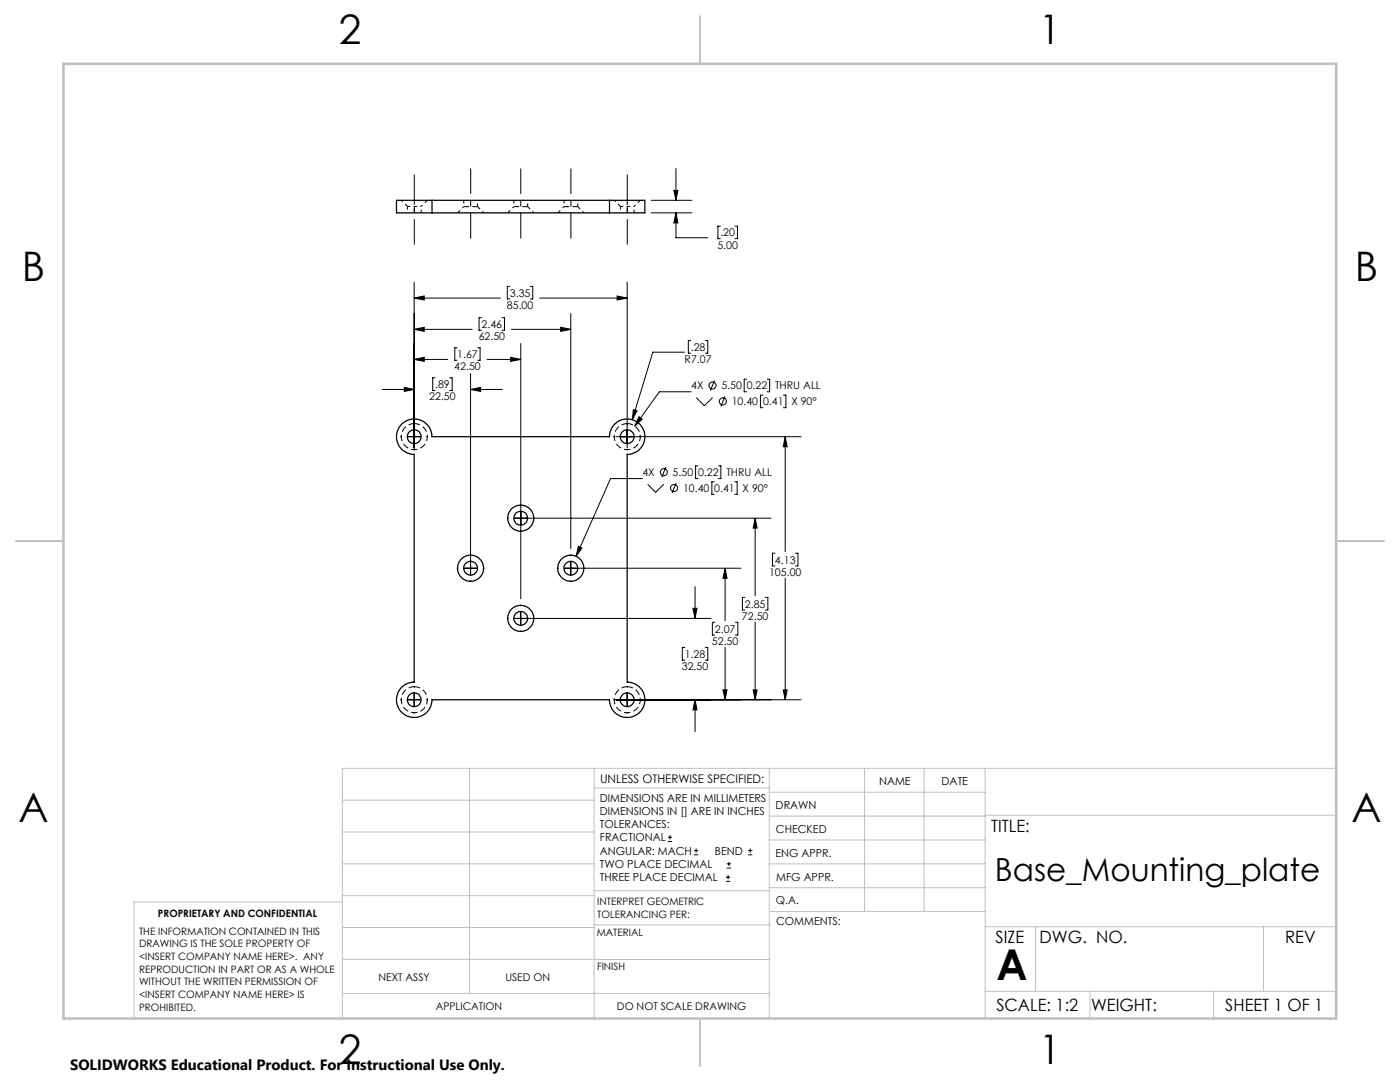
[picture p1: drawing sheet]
<svg xmlns="http://www.w3.org/2000/svg" width="279mm" height="216mm" viewBox="0 0 279 216" stroke-linecap="round" stroke-linejoin="round" font-family="sans-serif">
<path d="M82.7 84.5a2.6 2.6 0 0 1 2.3 3.8 2.6 2.6 0 0 1-4.4 .3 2.6 2.6 0 0 1 1.7-4.1h.4M125.2 84.5a2.6 2.6 0 0 1 2.3 3.8 2.6 2.6 0 0 1-4.4 .3 2.6 2.6 0 0 1 1.7-4.1h.4M82.7 137a2.6 2.6 0 0 1 2.3 3.8 2.6 2.6 0 0 1-4.4 .3 2.6 2.6 0 0 1 1.7-4.1h.4M125.2 137a2.6 2.6 0 0 1 2.3 3.8 2.6 2.6 0 0 1-4.4 .3 2.6 2.6 0 0 1 1.7-4.1h.4" fill="none" stroke="#000" stroke-width=".2" stroke-dasharray="1.3 .6" stroke-dashoffset=".1" stroke-linecap="butt"/>
<g fill="none" stroke="#000" stroke-width=".25">
<path d="M86.2 40h-7.1v2.5h7.1M86.2 40v2.5M86.2 40h35.4M121.6 40h7.1v2.5h-7.1M121.6 40v2.5M86.2 42.5h35.4M80.2 84.6a3.6 3.6 0 0 1 3.8-.7 3.6 3.6 0 0 1 2.2 3.2h35.4a3.5 3.5 0 0 1 3.6-3.5 3.5 3.5 0 0 1 3.5 3.5 3.5 3.5 0 0 1-3.5 3.6v45.4a3.5 3.5 0 0 1 3.5 3.5 3.5 3.5 0 0 1-3.5 3.6 3.5 3.5 0 0 1-3.6-3.6h-35.4a3.5 3.5 0 0 1-3.5 3.6 3.5 3.5 0 0 1-3.6-3.5 3.5 3.5 0 0 1 3.6-3.6v-45.4a3.5 3.5 0 0 1-3.3-2.2 3.5 3.5 0 0 1 .8-3.9z"/>
<circle cx="82.6" cy="87.1" r="1.38"/>
<circle cx="125.2" cy="87.1" r="1.38"/>
<circle cx="93.9" cy="113.4" r="2.6"/>
<circle cx="93.9" cy="113.4" r="1.38"/>
<circle cx="103.9" cy="103.4" r="1.38"/>
<circle cx="103.9" cy="103.4" r="2.59"/>
<circle cx="113.9" cy="113.4" r="2.6"/>
<circle cx="113.9" cy="113.4" r="1.38"/>
<circle cx="82.6" cy="139.6" r="1.38"/>
<circle cx="103.9" cy="123.4" r="2.59"/>
<circle cx="103.9" cy="123.4" r="1.38"/>
<circle cx="125.2" cy="139.6" r="1.38"/>
</g>
<path d="M82.7 42.5v-2.5M125.2 42.5v-2.5" fill="none" stroke="#000" stroke-width=".2" stroke-dasharray="1.3 .6" stroke-dashoffset=".3" stroke-linecap="butt"/>
<path d="M81.3 41.2h1.4M82.7 41.2h1.4M123.8 41.2h1.4M125.2 41.2h1.4" fill="none" stroke="#000" stroke-width=".2" stroke-dasharray="1.3 .6" stroke-dashoffset=".7" stroke-linecap="butt"/>
<path d="M95.3 41.2h-2.7M105.3 41.2h-2.7M115.3 41.2h-2.7" fill="none" stroke="#000" stroke-width=".2" stroke-dasharray="1.3 .6" stroke-dashoffset=".2" stroke-linecap="butt"/>
<path d="M80.1 40l1.2 1.2M122.6 40l1.2 1.2M84.1 41.2l1.2-1.2M92.6 41.2l-1.3 1.3M96.5 42.5l-1.2-1.3M102.6 41.2l-1.3 1.3M106.5 42.5l-1.2-1.3M112.6 41.2l-1.3 1.3M116.5 42.5l-1.2-1.3M126.6 41.2l1.2-1.2" fill="none" stroke="#000" stroke-width=".2" stroke-dasharray="1.3 .6" stroke-dashoffset=".9" stroke-linecap="butt"/>
<path d="M92.6 40v1.2M102.6 40v1.2M112.6 40v1.2M81.3 41.2v1.3M84.1 42.5v-1.3M95.3 41.2v-1.2M105.3 41.2v-1.2M115.3 41.2v-1.2M123.8 41.2v1.3M126.6 42.5v-1.3" fill="none" stroke="#000" stroke-width=".2" stroke-dasharray="1.3 .6" stroke-dashoffset=".6" stroke-linecap="butt"/>
<g fill="none" stroke="#000" stroke-width=".2">
<path d="M130 40h8.1M134.5 38h.8l-.4 2zM134.9 33.6v6.4M82.7 59.5l2-.4v.8zM82.7 56.3v33.1M82.7 59.5h17.2M101.7 57.2h-.5v2.5h.5M105.8 57.2h.5v2.5h-.5M107.7 59.5h17.5M123.2 59.1l2 .4-2 .4zM125.2 56.3v33.1M130 42.5h8.1"/>
<path d="M134.9 42.5l.4 2h-.8zM134.9 42.5v4.9h6.4M143.8 45.1h-.5v2.5h.5M146.7 45.1h.5v2.5h-.5M76.3 77.7h6.4M80.7 77.3l2 .4-2 .4zM82.7 71.7l2-.4v.8zM82.7 65.7l2-.4v.8zM82.7 71.7h6.7M82.7 65.7h11.5M86.8 75.4h-.4v2.5h.4M89.7 75.4h.5v2.5h-.5"/>
<path d="M91.2 69.4h-.4v2.5h.4M93.9 77.7l2-.4v.8zM93.9 74.5v40.2M93.9 77.7h6.4M95.4 69.4h.4v2.5h-.4M96.1 63.4h-.5v2.5h.5M97.2 71.7h6.7M100.2 63.4h.5v2.5h-.5M101.9 71.3l2 .4-2 .4zM102.1 65.7h11.8M103.9 68.5v51M111.9 65.3l2 .4-2 .4z"/>
<path d="M113.9 62.5v47M136.6 70.3h-6.3l-4.1 13.4M137.8 67.9h-.4v2.6h.4M137.9 78.2h-6.3l-4.9 6.8M139 79.3l1.6 1.7 1.6-1.7M140.8 67.9h.5v2.6h-.5M142.6 75.9l-.8 2M144.7 79.1l-.8 2M149 75.7h-.5v2.5h.5M152.3 78.8h-.5v2.6h.5M153.1 75.7h.5v2.5h-.5M156.4 78.8h.4v2.6h-.4"/>
<path d="M80 87.1h.1M81.4 87.1h2.5M82.7 89.7v.1M85.2 87.1h.1M122.5 87.1h.1M122.9 87.1h37M125.2 89.7v.1M126.4 81.7l.7 .3-.9 1.7zM127.5 83.1l.7 .5-1.5 1.4zM128.2 95.5h-6.4l-6.8 15.5M129.3 96.6l1.5 1.6 1.7-1.6M132.9 93.2l-.8 2"/>
<path d="M134.9 96.4l-.8 2M139.3 93h-.5v2.5h.5M142.5 96.1h-.4v2.5h.4M143.4 93h.5v2.5h-.5M146.6 96.1h.5v2.5h-.5M156.7 87.1l.4 2h-.8zM156.7 87.1v23M91.3 113.4h.1M92.6 113.4h2.6M93.9 115.9v.1M96.4 113.4h.2M101.3 103.4h.1"/>
<path d="M102.7 103.4h51.2M111.3 113.4h.1M112.6 113.4h35.3M113.9 110.7v.1M113.9 112.1v2.6M113.9 115.9v.1M115.4 109l.7 .4-1.1 1.6zM138.7 117.1v6.3M144.7 113.4l.4 2h-.8zM144.7 113.4v10.5M148.7 119.2h-.5v2.5h.5M150.7 103.4l.4 2h-.8z"/>
<path d="M150.7 103.4v15.5M152.8 119.2h.4v2.5h-.4M154.7 110.4h-.5v2.5h.5M156.7 115.4v24.2M158.7 110.4h.5v2.5h-.5M80 139.6h.1M81.4 139.6h2.5M82.7 137v.1M82.7 138.4v2.5M85.2 139.6h.1M101.3 123.4h.1M102.7 123.4h39.2"/>
<path d="M103.9 120.8v.1M103.9 122.1v2.6M103.9 125.9v.1M122.5 139.6h.1M122.9 139.6h37M125.2 137v.1M125.2 138.4v2.5M136.7 129.2h-.5v2.5h.5M138.3 121.4h.8l-.4 2zM138.7 139.6l.4 2h-.8zM138.7 139.6v6.4M140.8 129.2h.5v2.5h-.5"/>
<path d="M142.7 124.2h-.5v2.5h.5M144.3 137.7h.8l-.4 1.9zM144.7 129.2v10.4M146.8 124.2h.4v2.5h-.4M150.3 137.7h.8l-.4 1.9zM150.7 124.1v15.5M156.3 137.7h.8l-.4 1.9zM82.7 142.2v.1M125.2 142.2v.1M133.3 167.9h.8M133.3 167.1h.8M133.7 166.7v.8"/>
<path d="M138.5 170.6h.8M138.5 169.7h.8M138.9 169.3v.8M144.9 175.9h.8M144.9 175h.8M145 173.2h.9M145 172.4h.9M145.3 174.6v.8M145.5 172v.8M149.3 170.6h.8M149.3 169.7h.8M149.7 169.3v.8"/>
<circle cx="142.2" cy="76.9" r=".71"/>
<circle cx="132.5" cy="94.2" r=".71"/>
<circle cx="134.5" cy="97.4" r=".71"/>
<circle cx="144.2" cy="80.1" r=".71"/>
</g>
<path d="M82.7 34.8v14M93.9 33.6v14M103.9 33.6v14M113.9 47.6v-14M125.2 48.8v-14" fill="none" stroke="#000" stroke-width=".2" stroke-dasharray="15.2 1.3 1.3 1.3" stroke-dashoffset="10.2" stroke-linecap="butt"/>
<g fill="none" stroke="#c0c0c0" stroke-width=".2">
<path d="M68.3 159.7h50.3M93.7 153.3v44.9M118.6 153.3v49.9M118.6 157.2h34.9M153.5 153.3v49.9M153.5 158.1h43.1M172.5 153.3v28.6M184.4 153.3v28.6M196.6 153.3v49.9M266.7 153.3h-198.4v49.9M68.3 178.7h50.3M68.3 172.4h50.3"/>
<path d="M68.3 166h50.3M68.3 180h-41.6v23.2M118.6 177.7h35M153.5 167.6h43.1M153.5 162.8h43.1M153.5 172.4h43.1M153.5 177.1h43.1M196.6 162.7h70.1M68.3 198.2h85.2M68.3 191.4l85.2 .1M68.3 185.1h50.3M118.6 184.6h35"/>
<path d="M153.6 181.9h43M196.6 197.8h70.1M196.6 184.9h70.1M206.7 184.9v12.9M217.5 197.8v5.4M242.2 197.8v5.4M252.2 184.9v12.9"/>
</g>
<path d="M139.7 3.2v9.5M3.1 107.9h9.6M266.7 107.9h9.5M139.7 203.2v9.6" fill="none" stroke="#c0c0c0" stroke-width=".25"/>
<path d="M12.7 12.7h254v190.5h-254z" fill="none" stroke="#c0c0c0" stroke-width=".5"/>
<path d="M127.5 83.1l-.8 1.9 1.5-1.4zM115.4 109l-.4 2 1.1-1.6zM80.7 77.3l2 .4-2 .4zM93.9 77.7l2-.4v.8zM82.7 71.7l2-.4v.8zM101.9 71.3l2 .4-2 .4zM82.7 65.7l2-.4v.8zM111.9 65.3l2 .4-2 .4zM82.7 59.5l2-.4v.8zM123.2 59.1l2 .4-2 .4zM126.4 81.7l-.2 2 .9-1.7zM138.7 139.6l.4 2h-.8zM138.3 121.4h.8l-.4 2zM144.3 137.7h.8l-.4 1.9zM144.7 113.4l.4 2h-.8zM150.3 137.7h.8l-.4 1.9zM150.7 103.4l.4 2h-.8zM156.3 137.7h.8l-.4 1.9zM156.7 87.1l.4 2h-.8zM134.9 42.5l.4 2h-.8zM134.5 38h.8l-.4 2z" fill="#000"/>
<text font-size="8.5" x="198.9" y="195.5">A</text>
<g font-size="8.1">
<text x="67.6" y="8.9">2</text>
<text x="207.3" y="8.9">1</text>
<text x="4.4" y="56.1">B</text>
<text x="270.4" y="56.1">B</text>
<text x="3.7" y="164.1">A</text>
<text x="269.7" y="164.1">A</text>
<text x="67.6" y="212.4">2</text>
<text x="207.3" y="212.4">1</text>
</g>
<text font-size="6.3" x="198.6" y="175.9">Base_Mounting_plate</text>
<g font-size="3.4">
<text x="197.8" y="166">TITLE:</text>
<text x="198.7" y="188.1">SIZE</text>
<text x="207.5" y="188.1">DWG. NO.</text>
<text x="256.5" y="188.2">REV</text>
<text x="198.8" y="201.7">SCALE: 1:2</text>
<text x="217.7" y="201.8">WEIGHT:</text>
<text x="244.5" y="201.7">SHEET 1 OF 1</text>
</g>
<text font-size="3" x="14" y="213.5">SOLIDWORKS Educational Product. For Instructional Use Only.</text>
<text font-size="2.4" x="119.8" y="156.2">UNLESS OTHERWISE SPECIFIED:</text>
<g font-size="2.2">
<text x="119.7" y="159.9">DIMENSIONS ARE IN MILLIMETERS</text>
<text x="154.8" y="161.4">DRAWN</text>
<text x="175.4" y="156.6">NAME</text>
<text x="187.9" y="156.7">DATE</text>
<text x="119.7" y="162.6">DIMENSIONS IN [] ARE IN INCHES</text>
<text x="119.7" y="165.2">TOLERANCES:</text>
<text x="119.7" y="167.9">FRACTIONAL</text>
<text x="154.9" y="166.3">CHECKED</text>
<text x="119.7" y="170.5">ANGULAR: MACH</text>
<text x="119.7" y="173.2">TWO PLACE DECIMAL</text>
<text x="142.7" y="170.5">BEND</text>
<text x="154.8" y="170.9">ENG APPR.</text>
<text x="119.7" y="175.8">THREE PLACE DECIMAL</text>
<text x="154.9" y="175.7">MFG APPR.</text>
<text x="154.9" y="180.4">Q.A.</text>
<text x="154.9" y="184.6">COMMENTS:</text>
</g>
<g font-size="2.1">
<text x="143.8" y="47.2">.20</text>
<text x="143.2" y="49.6">5.00</text>
<text x="101.8" y="59.2">3.35</text>
<text x="96.1" y="65.4">2.46</text>
<text x="101.2" y="61.6">85.00</text>
<text x="91.3" y="71.4">1.67</text>
<text x="95.5" y="67.9">62.50</text>
<text x="137.9" y="70">.28</text>
<text x="86.8" y="77.4">.89</text>
<text x="90.7" y="73.9">42.50</text>
<text x="136.6" y="72.4">R7.07</text>
<text x="137.9" y="77.7">4X</text>
<text x="144" y="77.7">5.50</text>
<text x="149" y="77.7">0.22</text>
<text x="154.7" y="77.7">THRU ALL</text>
<text x="85.7" y="79.9">22.50</text>
<text x="146" y="80.9">10.40</text>
<text x="152.3" y="80.9">0.41</text>
<text x="157.9" y="80.9">X 90°</text>
<text x="128.2" y="95">4X</text>
<text x="134.2" y="95">5.50</text>
<text x="139.3" y="95">0.22</text>
<text x="145" y="95">THRU ALL</text>
<text x="136.3" y="98.2">10.40</text>
<text x="142.5" y="98.2">0.41</text>
<text x="148.2" y="98.2">X 90°</text>
<text x="154.7" y="112.4">4.13</text>
<text x="153.5" y="114.9">105.00</text>
<text x="148.1" y="123.7">72.50</text>
<text x="148.7" y="121.2">2.85</text>
<text x="136.7" y="131.2">1.28</text>
<text x="142.1" y="128.7">52.50</text>
<text x="142.7" y="126.2">2.07</text>
<text x="136.1" y="133.7">32.50</text>
<text x="75.5" y="195.7">NEXT ASSY</text>
<text x="100.9" y="195.7">USED ON</text>
<text x="86.9" y="201.5">APPLICATION</text>
<text x="123.1" y="201.6">DO NOT SCALE DRAWING</text>
</g>
<g font-size="2">
<text x="31.5" y="182.9">PROPRIETARY AND CONFIDENTIAL</text>
<text x="119.2" y="180.6">INTERPRET GEOMETRIC</text>
<text x="119.2" y="183.1">TOLERANCING PER:</text>
<text x="27.8" y="186.5">THE INFORMATION CONTAINED IN THIS</text>
<text x="27.8" y="189">DRAWING IS THE SOLE PROPERTY OF</text>
<text x="27.8" y="191.6">&lt;INSERT COMPANY NAME HERE&gt;. ANY</text>
<text x="119.1" y="186.7">MATERIAL</text>
<text x="27.8" y="194.1">REPRODUCTION IN PART OR AS A WHOLE</text>
<text x="27.8" y="196.6">WITHOUT THE WRITTEN PERMISSION OF</text>
<text x="119.1" y="193.5">FINISH</text>
<text x="27.8" y="199.1">&lt;INSERT COMPANY NAME HERE&gt; IS</text>
<text x="27.8" y="201.7">PROHIBITED.</text>
</g>
</svg>
